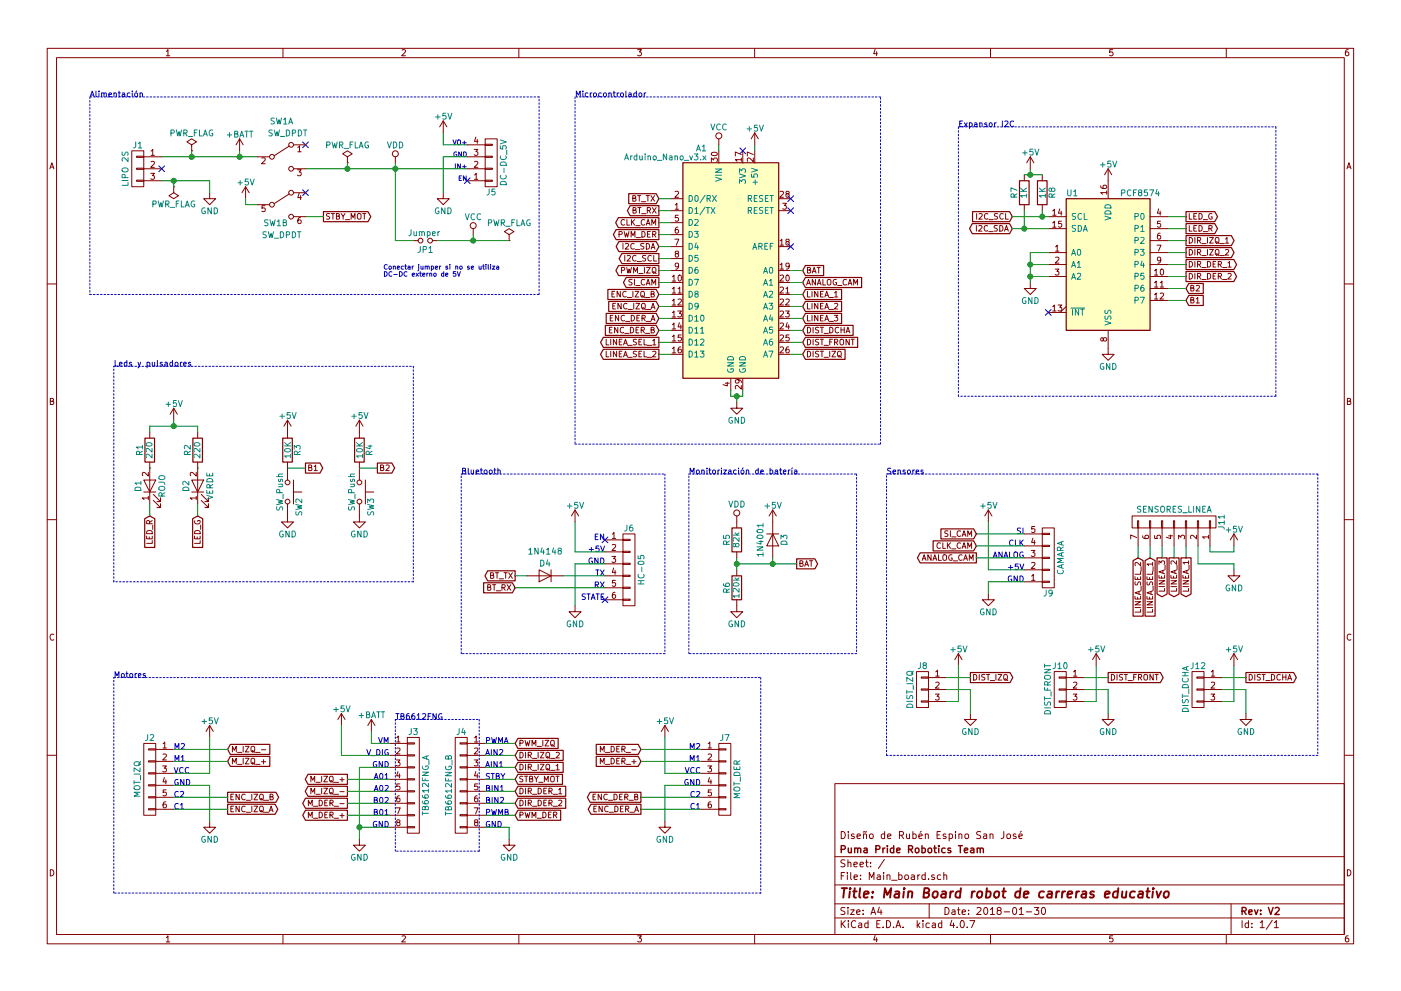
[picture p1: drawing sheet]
EESchema Schematic File Version 2
LIBS:power
LIBS:device
LIBS:transistors
LIBS:conn
LIBS:linear
LIBS:regul
LIBS:74xx
LIBS:cmos4000
LIBS:adc-dac
LIBS:memory
LIBS:xilinx
LIBS:microcontrollers
LIBS:dsp
LIBS:microchip
LIBS:analog_switches
LIBS:motorola
LIBS:texas
LIBS:intel
LIBS:audio
LIBS:interface
LIBS:digital-audio
LIBS:philips
LIBS:display
LIBS:cypress
LIBS:siliconi
LIBS:opto
LIBS:atmel
LIBS:contrib
LIBS:valves
LIBS:Switch
LIBS:Main_board-cache
EELAYER 25 0
EELAYER END
$Descr A4 11693 8268
encoding utf-8
Sheet 1 1
Title "Main Board robot de carreras educativo"
Date "2018-01-30"
Rev "V2"
Comp "Puma Pride Robotics Team"
Comment1 "Diseño de Rubén Espino San José"
Comment2 ""
Comment3 ""
Comment4 ""
$EndDescr
$Comp
L CONN_01X03 J1
U 1 1
P 1150 1400
F 0 "J1" H 1150 1600 50  0000 C CNN
F 1 "LIPO 2S" V 1250 1400 50  0000 C CNN
F 2 "Main_board:JST_XH_B03B-XH-A_1x03_P2.50mm_Vertical" H 1150 1400 50  0001 C CNN
F 3 "" H 1150 1400 50  0001 C CNN
	1    1150 1400
	-1   0    0    -1  
$EndComp
$Comp
L CONN_01X03 J8
U 1 1
P 7700 5750
F 0 "J8" H 7700 5950 50  0000 C CNN
F 1 "DIST_IZQ" V 7800 5750 50  0000 C CNN
F 2 "Main_board:PinHeader_1x03_P2.00mm_Vertical" H 7700 5750 50  0001 C CNN
F 3 "" H 7700 5750 50  0001 C CNN
	1    7700 5750
	-1   0    0    -1  
$EndComp
$Comp
L CONN_01X03 J10
U 1 1
P 8850 5750
F 0 "J10" H 8850 5950 50  0000 C CNN
F 1 "DIST_FRONT" V 8950 5750 50  0000 C CNN
F 2 "Main_board:PinHeader_1x03_P2.00mm_Vertical" H 8850 5750 50  0001 C CNN
F 3 "" H 8850 5750 50  0001 C CNN
	1    8850 5750
	-1   0    0    -1  
$EndComp
$Comp
L CONN_01X03 J12
U 1 1
P 10000 5750
F 0 "J12" H 10000 5950 50  0000 C CNN
F 1 "DIST_DCHA" V 10100 5750 50  0000 C CNN
F 2 "Main_board:PinHeader_1x03_P2.00mm_Vertical" H 10000 5750 50  0001 C CNN
F 3 "" H 10000 5750 50  0001 C CNN
	1    10000 5750
	-1   0    0    -1  
$EndComp
$Comp
L R R1
U 1 1
P 1250 3750
F 0 "R1" V 1330 3750 50  0000 C CNN
F 1 "220" V 1250 3750 50  0000 C CNN
F 2 "Main_board:R_Axial_DIN0207_L6.3mm_D2.5mm_P10.16mm_Horizontal" V 1180 3750 50  0001 C CNN
F 3 "" H 1250 3750 50  0001 C CNN
	1    1250 3750
	-1   0    0    1   
$EndComp
$Comp
L R R2
U 1 1
P 1650 3750
F 0 "R2" V 1730 3750 50  0000 C CNN
F 1 "220" V 1650 3750 50  0000 C CNN
F 2 "Main_board:R_Axial_DIN0207_L6.3mm_D2.5mm_P10.16mm_Horizontal" V 1580 3750 50  0001 C CNN
F 3 "" H 1650 3750 50  0001 C CNN
	1    1650 3750
	-1   0    0    1   
$EndComp
$Comp
L GND #PWR01
U 1 1
P 1750 1600
F 0 "#PWR01" H 1750 1350 50  0001 C CNN
F 1 "GND" H 1750 1450 50  0000 C CNN
F 2 "" H 1750 1600 50  0001 C CNN
F 3 "" H 1750 1600 50  0001 C CNN
	1    1750 1600
	1    0    0    -1  
$EndComp
$Comp
L VCC #PWR02
U 1 1
P 6000 1200
F 0 "#PWR02" H 6000 1050 50  0001 C CNN
F 1 "VCC" H 6000 1350 50  0000 C CNN
F 2 "" H 6000 1200 50  0001 C CNN
F 3 "" H 6000 1200 50  0001 C CNN
	1    6000 1200
	1    0    0    -1  
$EndComp
$Comp
L PWR_FLAG #FLG03
U 1 1
P 1600 1250
F 0 "#FLG03" H 1600 1325 50  0001 C CNN
F 1 "PWR_FLAG" H 1600 1400 50  0000 C CNN
F 2 "" H 1600 1250 50  0001 C CNN
F 3 "" H 1600 1250 50  0001 C CNN
	1    1600 1250
	1    0    0    -1  
$EndComp
$Comp
L CONN_01X06 J6
U 1 1
P 5250 4750
F 0 "J6" H 5250 5100 50  0000 C CNN
F 1 "HC-05" V 5350 4750 50  0000 C CNN
F 2 "Main_board:PinSocket_1x06_P2.54mm_Vertical" H 5250 4750 50  0001 C CNN
F 3 "" H 5250 4750 50  0001 C CNN
	1    5250 4750
	1    0    0    -1  
$EndComp
$Comp
L LED D1
U 1 1
P 1250 4050
F 0 "D1" H 1250 4150 50  0000 C CNN
F 1 "ROJO" H 1250 3950 50  0000 C CNN
F 2 "Main_board:LED_D3.0mm" H 1250 4050 50  0001 C CNN
F 3 "" H 1250 4050 50  0001 C CNN
	1    1250 4050
	0    -1   -1   0   
$EndComp
$Comp
L LED D2
U 1 1
P 1650 4050
F 0 "D2" H 1650 4150 50  0000 C CNN
F 1 "VERDE" H 1650 3950 50  0000 C CNN
F 2 "Main_board:LED_D3.0mm" H 1650 4050 50  0001 C CNN
F 3 "" H 1650 4050 50  0001 C CNN
	1    1650 4050
	0    -1   -1   0   
$EndComp
$Comp
L R R5
U 1 1
P 6150 4500
F 0 "R5" V 6230 4500 50  0000 C CNN
F 1 "82k" V 6150 4500 50  0000 C CNN
F 2 "Main_board:R_Axial_DIN0207_L6.3mm_D2.5mm_P10.16mm_Horizontal" V 6080 4500 50  0001 C CNN
F 3 "" H 6150 4500 50  0001 C CNN
	1    6150 4500
	-1   0    0    1   
$EndComp
$Comp
L R R6
U 1 1
P 6150 4900
F 0 "R6" V 6230 4900 50  0000 C CNN
F 1 "120k" V 6150 4900 50  0000 C CNN
F 2 "Main_board:R_Axial_DIN0207_L6.3mm_D2.5mm_P10.16mm_Horizontal" V 6080 4900 50  0001 C CNN
F 3 "" H 6150 4900 50  0001 C CNN
	1    6150 4900
	-1   0    0    1   
$EndComp
$Comp
L GND #PWR04
U 1 1
P 6150 5050
F 0 "#PWR04" H 6150 4800 50  0001 C CNN
F 1 "GND" H 6150 4900 50  0000 C CNN
F 2 "" H 6150 5050 50  0001 C CNN
F 3 "" H 6150 5050 50  0001 C CNN
	1    6150 5050
	1    0    0    -1  
$EndComp
$Comp
L D D3
U 1 1
P 6450 4500
F 0 "D3" H 6450 4600 50  0000 C CNN
F 1 "1N4001" H 6450 4400 50  0000 C CNN
F 2 "Main_board:D_A-405_P10.16mm_Horizontal" H 6450 4500 50  0001 C CNN
F 3 "" H 6450 4500 50  0001 C CNN
	1    6450 4500
	0    1    1    0   
$EndComp
$Comp
L SW_Push SW2
U 1 1
P 2400 4100
F 0 "SW2" H 2450 4200 50  0000 L CNN
F 1 "SW_Push" H 2400 4040 50  0000 C CNN
F 2 "Main_board:SW_PUSH_6mm" H 2400 4300 50  0001 C CNN
F 3 "" H 2400 4300 50  0001 C CNN
	1    2400 4100
	0    1    1    0   
$EndComp
$Comp
L SW_Push SW3
U 1 1
P 3000 4100
F 0 "SW3" H 3050 4200 50  0000 L CNN
F 1 "SW_Push" H 3000 4040 50  0000 C CNN
F 2 "Main_board:SW_PUSH_6mm" H 3000 4300 50  0001 C CNN
F 3 "" H 3000 4300 50  0001 C CNN
	1    3000 4100
	0    1    1    0   
$EndComp
$Comp
L R R3
U 1 1
P 2400 3750
F 0 "R3" V 2480 3750 50  0000 C CNN
F 1 "10K" V 2400 3750 50  0000 C CNN
F 2 "Main_board:R_Axial_DIN0207_L6.3mm_D2.5mm_P10.16mm_Horizontal" V 2330 3750 50  0001 C CNN
F 3 "" H 2400 3750 50  0001 C CNN
	1    2400 3750
	1    0    0    -1  
$EndComp
$Comp
L R R4
U 1 1
P 3000 3750
F 0 "R4" V 3080 3750 50  0000 C CNN
F 1 "10K" V 3000 3750 50  0000 C CNN
F 2 "Main_board:R_Axial_DIN0207_L6.3mm_D2.5mm_P10.16mm_Horizontal" V 2930 3750 50  0001 C CNN
F 3 "" H 3000 3750 50  0001 C CNN
	1    3000 3750
	1    0    0    -1  
$EndComp
$Comp
L GND #PWR05
U 1 1
P 2400 4300
F 0 "#PWR05" H 2400 4050 50  0001 C CNN
F 1 "GND" H 2400 4150 50  0000 C CNN
F 2 "" H 2400 4300 50  0001 C CNN
F 3 "" H 2400 4300 50  0001 C CNN
	1    2400 4300
	1    0    0    -1  
$EndComp
$Comp
L +5V #PWR06
U 1 1
P 2400 3600
F 0 "#PWR06" H 2400 3450 50  0001 C CNN
F 1 "+5V" H 2400 3740 50  0000 C CNN
F 2 "" H 2400 3600 50  0001 C CNN
F 3 "" H 2400 3600 50  0001 C CNN
	1    2400 3600
	1    0    0    -1  
$EndComp
$Comp
L +5V #PWR07
U 1 1
P 6450 4350
F 0 "#PWR07" H 6450 4200 50  0001 C CNN
F 1 "+5V" H 6450 4490 50  0000 C CNN
F 2 "" H 6450 4350 50  0001 C CNN
F 3 "" H 6450 4350 50  0001 C CNN
	1    6450 4350
	1    0    0    -1  
$EndComp
$Comp
L CONN_01X06 J2
U 1 1
P 1250 6500
F 0 "J2" H 1250 6850 50  0000 C CNN
F 1 "MOT_IZQ" V 1350 6500 50  0000 C CNN
F 2 "Main_board:PinHeader_1x06_P2.00mm_Vertical" H 1250 6500 50  0001 C CNN
F 3 "" H 1250 6500 50  0001 C CNN
	1    1250 6500
	-1   0    0    -1  
$EndComp
$Comp
L CONN_01X06 J7
U 1 1
P 6050 6500
F 0 "J7" H 6050 6850 50  0000 C CNN
F 1 "MOT_DER" V 6150 6500 50  0000 C CNN
F 2 "Main_board:PinHeader_1x06_P2.00mm_Vertical" H 6050 6500 50  0001 C CNN
F 3 "" H 6050 6500 50  0001 C CNN
	1    6050 6500
	1    0    0    -1  
$EndComp
$Comp
L CONN_01X05 J9
U 1 1
P 8750 4650
F 0 "J9" H 8750 4950 50  0000 C CNN
F 1 "CAMARA" V 8850 4650 50  0000 C CNN
F 2 "Main_board:PinHeader_1x05_P2.54mm_Vertical" H 8750 4650 50  0001 C CNN
F 3 "" H 8750 4650 50  0001 C CNN
	1    8750 4650
	1    0    0    1   
$EndComp
$Comp
L +5V #PWR08
U 1 1
P 4800 4350
F 0 "#PWR08" H 4800 4200 50  0001 C CNN
F 1 "+5V" H 4800 4490 50  0000 C CNN
F 2 "" H 4800 4350 50  0001 C CNN
F 3 "" H 4800 4350 50  0001 C CNN
	1    4800 4350
	1    0    0    -1  
$EndComp
$Comp
L GND #PWR09
U 1 1
P 4800 5050
F 0 "#PWR09" H 4800 4800 50  0001 C CNN
F 1 "GND" H 4800 4900 50  0000 C CNN
F 2 "" H 4800 5050 50  0001 C CNN
F 3 "" H 4800 5050 50  0001 C CNN
	1    4800 5050
	1    0    0    -1  
$EndComp
$Comp
L GND #PWR010
U 1 1
P 10300 4750
F 0 "#PWR010" H 10300 4500 50  0001 C CNN
F 1 "GND" H 10300 4600 50  0000 C CNN
F 2 "" H 10300 4750 50  0001 C CNN
F 3 "" H 10300 4750 50  0001 C CNN
	1    10300 4750
	-1   0    0    -1  
$EndComp
$Comp
L +5V #PWR011
U 1 1
P 10300 4550
F 0 "#PWR011" H 10300 4400 50  0001 C CNN
F 1 "+5V" H 10300 4690 50  0000 C CNN
F 2 "" H 10300 4550 50  0001 C CNN
F 3 "" H 10300 4550 50  0001 C CNN
	1    10300 4550
	-1   0    0    -1  
$EndComp
$Comp
L +5V #PWR012
U 1 1
P 10300 5550
F 0 "#PWR012" H 10300 5400 50  0001 C CNN
F 1 "+5V" H 10300 5690 50  0000 C CNN
F 2 "" H 10300 5550 50  0001 C CNN
F 3 "" H 10300 5550 50  0001 C CNN
	1    10300 5550
	1    0    0    -1  
$EndComp
$Comp
L GND #PWR013
U 1 1
P 8100 5950
F 0 "#PWR013" H 8100 5700 50  0001 C CNN
F 1 "GND" H 8100 5800 50  0000 C CNN
F 2 "" H 8100 5950 50  0001 C CNN
F 3 "" H 8100 5950 50  0001 C CNN
	1    8100 5950
	1    0    0    -1  
$EndComp
$Comp
L +5V #PWR014
U 1 1
P 8250 4350
F 0 "#PWR014" H 8250 4200 50  0001 C CNN
F 1 "+5V" H 8250 4490 50  0000 C CNN
F 2 "" H 8250 4350 50  0001 C CNN
F 3 "" H 8250 4350 50  0001 C CNN
	1    8250 4350
	1    0    0    -1  
$EndComp
$Comp
L GND #PWR015
U 1 1
P 8250 4950
F 0 "#PWR015" H 8250 4700 50  0001 C CNN
F 1 "GND" H 8250 4800 50  0000 C CNN
F 2 "" H 8250 4950 50  0001 C CNN
F 3 "" H 8250 4950 50  0001 C CNN
	1    8250 4950
	1    0    0    -1  
$EndComp
$Comp
L GND #PWR016
U 1 1
P 1750 6850
F 0 "#PWR016" H 1750 6600 50  0001 C CNN
F 1 "GND" H 1750 6700 50  0000 C CNN
F 2 "" H 1750 6850 50  0001 C CNN
F 3 "" H 1750 6850 50  0001 C CNN
	1    1750 6850
	1    0    0    -1  
$EndComp
$Comp
L +5V #PWR017
U 1 1
P 1750 6150
F 0 "#PWR017" H 1750 6000 50  0001 C CNN
F 1 "+5V" H 1750 6290 50  0000 C CNN
F 2 "" H 1750 6150 50  0001 C CNN
F 3 "" H 1750 6150 50  0001 C CNN
	1    1750 6150
	1    0    0    -1  
$EndComp
$Comp
L GND #PWR018
U 1 1
P 5550 6850
F 0 "#PWR018" H 5550 6600 50  0001 C CNN
F 1 "GND" H 5550 6700 50  0000 C CNN
F 2 "" H 5550 6850 50  0001 C CNN
F 3 "" H 5550 6850 50  0001 C CNN
	1    5550 6850
	1    0    0    -1  
$EndComp
$Comp
L +5V #PWR019
U 1 1
P 5550 6150
F 0 "#PWR019" H 5550 6000 50  0001 C CNN
F 1 "+5V" H 5550 6290 50  0000 C CNN
F 2 "" H 5550 6150 50  0001 C CNN
F 3 "" H 5550 6150 50  0001 C CNN
	1    5550 6150
	1    0    0    -1  
$EndComp
$Comp
L CONN_01X04 J5
U 1 1
P 4100 1350
F 0 "J5" H 4100 1600 50  0000 C CNN
F 1 "DC-DC_5V" V 4200 1350 50  0000 C CNN
F 2 "Main_board:PinSocket_1x04_P2.54mm_Horizontal" H 4100 1350 50  0001 C CNN
F 3 "" H 4100 1350 50  0001 C CNN
	1    4100 1350
	1    0    0    1   
$EndComp
$Comp
L +5V #PWR020
U 1 1
P 3700 1100
F 0 "#PWR020" H 3700 950 50  0001 C CNN
F 1 "+5V" H 3700 1240 50  0000 C CNN
F 2 "" H 3700 1100 50  0001 C CNN
F 3 "" H 3700 1100 50  0001 C CNN
	1    3700 1100
	1    0    0    -1  
$EndComp
$Comp
L GND #PWR021
U 1 1
P 3700 1600
F 0 "#PWR021" H 3700 1350 50  0001 C CNN
F 1 "GND" H 3700 1450 50  0000 C CNN
F 2 "" H 3700 1600 50  0001 C CNN
F 3 "" H 3700 1600 50  0001 C CNN
	1    3700 1600
	1    0    0    -1  
$EndComp
$Comp
L Arduino_Nano_v3.x A1
U 1 1
P 6100 2250
F 0 "A1" H 5900 3275 50  0000 R CNN
F 1 "Arduino_Nano_v3.x" H 5900 3200 50  0000 R CNN
F 2 "Main_board:Arduino_Nano" H 6250 1300 50  0001 L CNN
F 3 "" H 6100 1250 50  0001 C CNN
	1    6100 2250
	1    0    0    -1  
$EndComp
$Comp
L +5V #PWR022
U 1 1
P 6300 1200
F 0 "#PWR022" H 6300 1050 50  0001 C CNN
F 1 "+5V" H 6300 1340 50  0000 C CNN
F 2 "" H 6300 1200 50  0001 C CNN
F 3 "" H 6300 1200 50  0001 C CNN
	1    6300 1200
	1    0    0    -1  
$EndComp
$Comp
L GND #PWR023
U 1 1
P 6150 3350
F 0 "#PWR023" H 6150 3100 50  0001 C CNN
F 1 "GND" H 6150 3200 50  0000 C CNN
F 2 "" H 6150 3350 50  0001 C CNN
F 3 "" H 6150 3350 50  0001 C CNN
	1    6150 3350
	1    0    0    -1  
$EndComp
$Comp
L PWR_FLAG #FLG024
U 1 1
P 1450 1550
F 0 "#FLG024" H 1450 1625 50  0001 C CNN
F 1 "PWR_FLAG" H 1450 1700 50  0000 C CNN
F 2 "" H 1450 1550 50  0001 C CNN
F 3 "" H 1450 1550 50  0001 C CNN
	1    1450 1550
	-1   0    0    1   
$EndComp
$Comp
L Jumper_NO_Small JP1
U 1 1
P 3550 2000
F 0 "JP1" H 3550 2080 50  0000 C CNN
F 1 "Jumper" H 3560 1940 50  0000 C CNN
F 2 "Main_board:SolderJumper-2_P1.3mm_Open_Pad1.0x1.5mm" H 3550 2000 50  0001 C CNN
F 3 "" H 3550 2000 50  0001 C CNN
	1    3550 2000
	-1   0    0    1   
$EndComp
Text GLabel 1250 4300 3    47   Input ~ 0
LED_R
Text GLabel 1650 4300 3    47   Input ~ 0
LED_G
Text GLabel 2550 3900 2    47   Output ~ 0
B1
Text GLabel 3150 3900 2    47   Output ~ 0
B2
$Comp
L GND #PWR025
U 1 1
P 3000 4300
F 0 "#PWR025" H 3000 4050 50  0001 C CNN
F 1 "GND" H 3000 4150 50  0000 C CNN
F 2 "" H 3000 4300 50  0001 C CNN
F 3 "" H 3000 4300 50  0001 C CNN
	1    3000 4300
	1    0    0    -1  
$EndComp
$Comp
L +5V #PWR026
U 1 1
P 3000 3600
F 0 "#PWR026" H 3000 3450 50  0001 C CNN
F 1 "+5V" H 3000 3740 50  0000 C CNN
F 2 "" H 3000 3600 50  0001 C CNN
F 3 "" H 3000 3600 50  0001 C CNN
	1    3000 3600
	1    0    0    -1  
$EndComp
Text GLabel 6650 4700 2    47   Output ~ 0
BAT
Text Notes 3900 1200 2    39   ~ 0
VO+
Text Notes 3900 1400 2    39   ~ 0
IN+
Text Notes 3900 1500 2    39   ~ 0
EN
Text Notes 3900 1300 2    39   ~ 0
GND
$Comp
L VCC #PWR027
U 1 1
P 3950 1950
F 0 "#PWR027" H 3950 1800 50  0001 C CNN
F 1 "VCC" H 3950 2100 50  0000 C CNN
F 2 "" H 3950 1950 50  0001 C CNN
F 3 "" H 3950 1950 50  0001 C CNN
	1    3950 1950
	1    0    0    -1  
$EndComp
Text Notes 3200 2300 0    39   ~ 0
Conectar jumper si no se utiliza\nDC-DC externo de 5V
Text GLabel 6700 2250 2    47   Input ~ 0
BAT
Text GLabel 6700 2350 2    47   Input ~ 0
ANALOG_CAM
Text GLabel 6700 2450 2    47   Input ~ 0
LINEA_1
Text GLabel 6700 2550 2    47   Input ~ 0
LINEA_2
Text GLabel 6700 2650 2    47   Input ~ 0
LINEA_3
Text GLabel 6700 2950 2    47   Input ~ 0
DIST_IZQ
Text GLabel 6700 2850 2    47   Input ~ 0
DIST_FRONT
Text GLabel 6700 2750 2    47   Input ~ 0
DIST_DCHA
Text GLabel 5500 1650 0    47   Input ~ 0
BT_TX
Text GLabel 5500 1750 0    47   Output ~ 0
BT_RX
Text GLabel 5500 2850 0    47   Output ~ 0
LINEA_SEL_1
Text GLabel 5500 2950 0    47   Output ~ 0
LINEA_SEL_2
Text GLabel 5500 2050 0    47   BiDi ~ 0
I2C_SDA
Text GLabel 5500 2150 0    47   Output ~ 0
I2C_SCL
Text GLabel 5500 2550 0    47   Input ~ 0
ENC_IZQ_A
Text GLabel 5500 2450 0    47   Input ~ 0
ENC_IZQ_B
Text GLabel 5500 2650 0    47   Input ~ 0
ENC_DER_A
Text GLabel 5500 2750 0    47   Input ~ 0
ENC_DER_B
Text GLabel 5500 2250 0    47   Output ~ 0
PWM_IZQ
Text GLabel 5500 1950 0    47   Output ~ 0
PWM_DER
Text GLabel 5500 1850 0    47   Output ~ 0
CLK_CAM
Text GLabel 5500 2350 0    47   Output ~ 0
SI_CAM
$Comp
L +BATT #PWR028
U 1 1
P 2000 1250
F 0 "#PWR028" H 2000 1100 50  0001 C CNN
F 1 "+BATT" H 2000 1390 50  0000 C CNN
F 2 "" H 2000 1250 50  0001 C CNN
F 3 "" H 2000 1250 50  0001 C CNN
	1    2000 1250
	1    0    0    -1  
$EndComp
Text Notes 750  800  0    47   ~ 0
Alimentación
Text Notes 4800 800  0    47   ~ 0
Microcontrolador
Text Notes 950  3050 0    47   ~ 0
Leds y pulsadores
Text Notes 5750 3950 0    47   ~ 0
Monitorización de batería
$Comp
L CONN_01X08 J3
U 1 1
P 3450 6550
F 0 "J3" H 3450 7000 50  0000 C CNN
F 1 "TB6612FNG_A" V 3550 6550 50  0000 C CNN
F 2 "Main_board:PinSocket_1x08_P2.54mm_Vertical" H 3450 6550 50  0001 C CNN
F 3 "" H 3450 6550 50  0001 C CNN
	1    3450 6550
	1    0    0    -1  
$EndComp
$Comp
L CONN_01X08 J4
U 1 1
P 3850 6550
F 0 "J4" H 3850 7000 50  0000 C CNN
F 1 "TB6612FNG_B" V 3950 6550 50  0000 C CNN
F 2 "Main_board:PinSocket_1x08_P2.54mm_Vertical" H 3850 6550 50  0001 C CNN
F 3 "" H 3850 6550 50  0001 C CNN
	1    3850 6550
	-1   0    0    -1  
$EndComp
Text Notes 3250 6200 2    47   ~ 0
VM
Text Notes 3250 6300 2    47   ~ 0
V_DIG
Text Notes 3250 6400 2    47   ~ 0
GND
Text Notes 3250 6500 2    47   ~ 0
A01
Text Notes 3250 6600 2    47   ~ 0
A02
Text Notes 3250 6700 2    47   ~ 0
B02
Text Notes 3250 6800 2    47   ~ 0
B01
Text Notes 3250 6900 2    47   ~ 0
GND
Text Notes 4050 6900 0    47   ~ 0
GND
Text Notes 4050 6800 0    47   ~ 0
PWMB
Text Notes 4050 6200 0    47   ~ 0
PWMA
Text Notes 4050 6300 0    47   ~ 0
AIN2
Text Notes 4050 6400 0    47   ~ 0
AIN1
Text Notes 4050 6500 0    47   ~ 0
STBY
Text Notes 4050 6600 0    47   ~ 0
BIN1
Text Notes 4050 6700 0    47   ~ 0
BIN2
$Comp
L +BATT #PWR029
U 1 1
P 3100 6100
F 0 "#PWR029" H 3100 5950 50  0001 C CNN
F 1 "+BATT" H 3100 6240 50  0000 C CNN
F 2 "" H 3100 6100 50  0001 C CNN
F 3 "" H 3100 6100 50  0001 C CNN
	1    3100 6100
	1    0    0    -1  
$EndComp
$Comp
L +5V #PWR030
U 1 1
P 2850 6050
F 0 "#PWR030" H 2850 5900 50  0001 C CNN
F 1 "+5V" H 2850 6190 50  0000 C CNN
F 2 "" H 2850 6050 50  0001 C CNN
F 3 "" H 2850 6050 50  0001 C CNN
	1    2850 6050
	1    0    0    -1  
$EndComp
$Comp
L GND #PWR031
U 1 1
P 3000 7000
F 0 "#PWR031" H 3000 6750 50  0001 C CNN
F 1 "GND" H 3000 6850 50  0000 C CNN
F 2 "" H 3000 7000 50  0001 C CNN
F 3 "" H 3000 7000 50  0001 C CNN
	1    3000 7000
	1    0    0    -1  
$EndComp
$Comp
L GND #PWR032
U 1 1
P 4250 7000
F 0 "#PWR032" H 4250 6750 50  0001 C CNN
F 1 "GND" H 4250 6850 50  0000 C CNN
F 2 "" H 4250 7000 50  0001 C CNN
F 3 "" H 4250 7000 50  0001 C CNN
	1    4250 7000
	1    0    0    -1  
$EndComp
Text GLabel 2900 6500 0    47   Output ~ 0
M_IZQ_+
Text GLabel 2900 6600 0    47   Output ~ 0
M_IZQ_-
Text GLabel 2900 6700 0    47   Output ~ 0
M_DER_-
Text GLabel 2900 6800 0    47   Output ~ 0
M_DER_+
Text GLabel 4300 6200 2    47   Input ~ 0
PWM_IZQ
Text GLabel 4300 6800 2    47   Input ~ 0
PWM_DER
Text GLabel 4300 6400 2    47   Input ~ 0
DIR_IZQ_1
Text GLabel 4300 6300 2    47   Input ~ 0
DIR_IZQ_2
Text GLabel 4300 6600 2    47   Input ~ 0
DIR_DER_1
Text GLabel 4300 6700 2    47   Input ~ 0
DIR_DER_2
Text Notes 1450 6250 0    47   ~ 0
M2
Text Notes 1450 6350 0    47   ~ 0
M1
Text Notes 1450 6450 0    47   ~ 0
VCC
Text Notes 1450 6550 0    47   ~ 0
GND
Text Notes 1450 6650 0    47   ~ 0
C2
Text Notes 1450 6750 0    47   ~ 0
C1
Text Notes 5850 6250 2    47   ~ 0
M2
Text Notes 5850 6350 2    47   ~ 0
M1
Text Notes 5850 6550 2    47   ~ 0
GND
Text Notes 5850 6450 2    47   ~ 0
VCC
Text Notes 5850 6650 2    47   ~ 0
C2
Text Notes 5850 6750 2    47   ~ 0
C1
Text GLabel 1900 6350 2    47   Input ~ 0
M_IZQ_+
Text GLabel 1900 6250 2    47   Input ~ 0
M_IZQ_-
Text GLabel 1900 6750 2    47   Output ~ 0
ENC_IZQ_A
Text GLabel 1900 6650 2    47   Output ~ 0
ENC_IZQ_B
Text Notes 3300 6000 0    47   ~ 0
TB6612FNG
Text GLabel 4300 6500 2    47   Input ~ 0
STBY_MOT
Text GLabel 5350 6250 0    47   Input ~ 0
M_DER_-
Text GLabel 5350 6350 0    47   Input ~ 0
M_DER_+
Text GLabel 5350 6750 0    47   Output ~ 0
ENC_DER_A
Text GLabel 5350 6650 0    47   Output ~ 0
ENC_DER_B
Text Notes 950  5650 0    47   ~ 0
Motores
Text GLabel 2700 1800 2    47   Output ~ 0
STBY_MOT
$Comp
L +5V #PWR033
U 1 1
P 2050 1650
F 0 "#PWR033" H 2050 1500 50  0001 C CNN
F 1 "+5V" H 2050 1790 50  0000 C CNN
F 2 "" H 2050 1650 50  0001 C CNN
F 3 "" H 2050 1650 50  0001 C CNN
	1    2050 1650
	1    0    0    -1  
$EndComp
Text Notes 5050 4500 2    47   ~ 0
EN
Text Notes 5050 4600 2    47   ~ 0
+5V
Text Notes 5050 4700 2    47   ~ 0
GND
Text Notes 5050 4800 2    47   ~ 0
TX
Text Notes 5050 4900 2    47   ~ 0
RX
Text Notes 5050 5000 2    47   ~ 0
STATE
Text GLabel 4300 4800 0    47   Output ~ 0
BT_TX
Text GLabel 4300 4900 0    47   Input ~ 0
BT_RX
Text Notes 3850 3950 0    47   ~ 0
Bluetooth
Text Notes 8550 4850 2    47   ~ 0
GND
Text Notes 8550 4750 2    47   ~ 0
+5V
Text Notes 8550 4650 2    47   ~ 0
ANALOG
Text Notes 8550 4550 2    47   ~ 0
CLK
Text Notes 8550 4450 2    47   ~ 0
SI
Text GLabel 8150 4450 0    47   Input ~ 0
SI_CAM
Text GLabel 8150 4550 0    47   Input ~ 0
CLK_CAM
Text GLabel 8150 4650 0    47   Output ~ 0
ANALOG_CAM
Text GLabel 9900 4650 3    47   Output ~ 0
LINEA_1
Text GLabel 9800 4650 3    47   Output ~ 0
LINEA_2
Text GLabel 9700 4650 3    47   Output ~ 0
LINEA_3
Text GLabel 9600 4650 3    47   Input ~ 0
LINEA_SEL_1
Text GLabel 9500 4650 3    47   Input ~ 0
LINEA_SEL_2
$Comp
L CONN_01X07 J11
U 1 1
P 9800 4350
F 0 "J11" H 9800 4750 50  0000 C CNN
F 1 "SENSORES_LINEA" V 9900 4350 50  0000 C CNN
F 2 "Main_board:PinSocket_1x07_P2.54mm_Horizontal" H 9800 4350 50  0001 C CNN
F 3 "" H 9800 4350 50  0001 C CNN
	1    9800 4350
	0    1    -1   0   
$EndComp
$Comp
L +5V #PWR034
U 1 1
P 8000 5550
F 0 "#PWR034" H 8000 5400 50  0001 C CNN
F 1 "+5V" H 8000 5690 50  0000 C CNN
F 2 "" H 8000 5550 50  0001 C CNN
F 3 "" H 8000 5550 50  0001 C CNN
	1    8000 5550
	1    0    0    -1  
$EndComp
$Comp
L +5V #PWR035
U 1 1
P 9150 5550
F 0 "#PWR035" H 9150 5400 50  0001 C CNN
F 1 "+5V" H 9150 5690 50  0000 C CNN
F 2 "" H 9150 5550 50  0001 C CNN
F 3 "" H 9150 5550 50  0001 C CNN
	1    9150 5550
	1    0    0    -1  
$EndComp
$Comp
L GND #PWR036
U 1 1
P 9250 5950
F 0 "#PWR036" H 9250 5700 50  0001 C CNN
F 1 "GND" H 9250 5800 50  0000 C CNN
F 2 "" H 9250 5950 50  0001 C CNN
F 3 "" H 9250 5950 50  0001 C CNN
	1    9250 5950
	1    0    0    -1  
$EndComp
$Comp
L GND #PWR037
U 1 1
P 10400 5950
F 0 "#PWR037" H 10400 5700 50  0001 C CNN
F 1 "GND" H 10400 5800 50  0000 C CNN
F 2 "" H 10400 5950 50  0001 C CNN
F 3 "" H 10400 5950 50  0001 C CNN
	1    10400 5950
	1    0    0    -1  
$EndComp
Text GLabel 8100 5650 2    47   Output ~ 0
DIST_IZQ
Text GLabel 9250 5650 2    47   Output ~ 0
DIST_FRONT
Text GLabel 10400 5650 2    47   Output ~ 0
DIST_DCHA
Text Notes 7400 3950 0    47   ~ 0
Sensores
Text Notes 8000 1050 0    47   ~ 0
Expansor I2C
$Comp
L +5V #PWR038
U 1 1
P 9250 1500
F 0 "#PWR038" H 9250 1350 50  0001 C CNN
F 1 "+5V" H 9250 1640 50  0000 C CNN
F 2 "" H 9250 1500 50  0001 C CNN
F 3 "" H 9250 1500 50  0001 C CNN
	1    9250 1500
	1    0    0    -1  
$EndComp
$Comp
L GND #PWR039
U 1 1
P 9250 2900
F 0 "#PWR039" H 9250 2650 50  0001 C CNN
F 1 "GND" H 9250 2750 50  0000 C CNN
F 2 "" H 9250 2900 50  0001 C CNN
F 3 "" H 9250 2900 50  0001 C CNN
	1    9250 2900
	1    0    0    -1  
$EndComp
Text GLabel 9900 2400 2    47   Input ~ 0
B2
Text GLabel 9900 2500 2    47   Input ~ 0
B1
Text GLabel 9900 1900 2    47   Output ~ 0
LED_R
Text GLabel 9900 1800 2    47   Output ~ 0
LED_G
Text GLabel 9900 2000 2    47   Output ~ 0
DIR_IZQ_1
Text GLabel 9900 2100 2    47   Output ~ 0
DIR_IZQ_2
Text GLabel 9900 2200 2    47   Output ~ 0
DIR_DER_1
Text GLabel 9900 2300 2    47   Output ~ 0
DIR_DER_2
Text GLabel 8450 1800 0    47   Input ~ 0
I2C_SCL
Text GLabel 8450 1900 0    47   BiDi ~ 0
I2C_SDA
$Comp
L PCF8574 U1
U 1 1
P 9250 2200
F 0 "U1" H 8900 2800 50  0000 L CNN
F 1 "PCF8574" H 9350 2800 50  0000 L CNN
F 2 "Main_board:DIP-16_W7.62mm_Socket_LongPads" H 9250 2200 50  0001 C CNN
F 3 "" H 9250 2200 50  0001 C CNN
	1    9250 2200
	1    0    0    -1  
$EndComp
$Comp
L GND #PWR040
U 1 1
P 8600 2350
F 0 "#PWR040" H 8600 2100 50  0001 C CNN
F 1 "GND" H 8600 2200 50  0000 C CNN
F 2 "" H 8600 2350 50  0001 C CNN
F 3 "" H 8600 2350 50  0001 C CNN
	1    8600 2350
	1    0    0    -1  
$EndComp
NoConn ~ 1350 1400
NoConn ~ 2550 1200
NoConn ~ 2550 1600
NoConn ~ 5050 4500
NoConn ~ 5050 5000
$Comp
L PWR_FLAG #FLG041
U 1 1
P 4250 2000
F 0 "#FLG041" H 4250 2075 50  0001 C CNN
F 1 "PWR_FLAG" H 4250 2150 50  0000 C CNN
F 2 "" H 4250 2000 50  0001 C CNN
F 3 "" H 4250 2000 50  0001 C CNN
	1    4250 2000
	1    0    0    -1  
$EndComp
NoConn ~ 8750 2600
NoConn ~ 6600 1750
NoConn ~ 6600 1650
NoConn ~ 6600 2050
NoConn ~ 6200 1250
$Comp
L VDD #PWR042
U 1 1
P 3300 1350
F 0 "#PWR042" H 3300 1200 50  0001 C CNN
F 1 "VDD" H 3300 1500 50  0000 C CNN
F 2 "" H 3300 1350 50  0001 C CNN
F 3 "" H 3300 1350 50  0001 C CNN
	1    3300 1350
	1    0    0    -1  
$EndComp
$Comp
L VDD #PWR043
U 1 1
P 6150 4350
F 0 "#PWR043" H 6150 4200 50  0001 C CNN
F 1 "VDD" H 6150 4500 50  0000 C CNN
F 2 "" H 6150 4350 50  0001 C CNN
F 3 "" H 6150 4350 50  0001 C CNN
	1    6150 4350
	1    0    0    -1  
$EndComp
$Comp
L PWR_FLAG #FLG044
U 1 1
P 2900 1350
F 0 "#FLG044" H 2900 1425 50  0001 C CNN
F 1 "PWR_FLAG" H 2900 1500 50  0000 C CNN
F 2 "" H 2900 1350 50  0001 C CNN
F 3 "" H 2900 1350 50  0001 C CNN
	1    2900 1350
	1    0    0    -1  
$EndComp
$Comp
L +5V #PWR045
U 1 1
P 1450 3500
F 0 "#PWR045" H 1450 3350 50  0001 C CNN
F 1 "+5V" H 1450 3640 50  0000 C CNN
F 2 "" H 1450 3500 50  0001 C CNN
F 3 "" H 1450 3500 50  0001 C CNN
	1    1450 3500
	1    0    0    -1  
$EndComp
$Comp
L R R7
U 1 1
P 8550 1600
F 0 "R7" V 8630 1600 50  0000 C CNN
F 1 "1K" V 8550 1600 50  0000 C CNN
F 2 "Main_board:R_Axial_DIN0207_L6.3mm_D2.5mm_P10.16mm_Horizontal" V 8480 1600 50  0001 C CNN
F 3 "" H 8550 1600 50  0001 C CNN
	1    8550 1600
	-1   0    0    1   
$EndComp
$Comp
L R R8
U 1 1
P 8700 1600
F 0 "R8" V 8780 1600 50  0000 C CNN
F 1 "1K" V 8700 1600 50  0000 C CNN
F 2 "Main_board:R_Axial_DIN0207_L6.3mm_D2.5mm_P10.16mm_Horizontal" V 8630 1600 50  0001 C CNN
F 3 "" H 8700 1600 50  0001 C CNN
	1    8700 1600
	1    0    0    -1  
$EndComp
$Comp
L +5V #PWR046
U 1 1
P 8600 1400
F 0 "#PWR046" H 8600 1250 50  0001 C CNN
F 1 "+5V" H 8600 1540 50  0000 C CNN
F 2 "" H 8600 1400 50  0001 C CNN
F 3 "" H 8600 1400 50  0001 C CNN
	1    8600 1400
	1    0    0    -1  
$EndComp
Wire Wire Line
	1750 1500 1750 1600
Wire Wire Line
	1350 1500 1750 1500
Wire Wire Line
	1450 1550 1450 1500
Connection ~ 1450 1500
Wire Wire Line
	6150 4650 6150 4750
Wire Wire Line
	6150 4700 6650 4700
Connection ~ 6150 4700
Wire Wire Line
	6450 4650 6450 4700
Connection ~ 6450 4700
Wire Wire Line
	1250 3550 1250 3600
Wire Wire Line
	1250 3550 1650 3550
Wire Wire Line
	1650 3550 1650 3600
Wire Wire Line
	1250 3900 1250 3900
Wire Wire Line
	1650 3900 1650 3900
Wire Wire Line
	1650 4300 1650 4200
Wire Wire Line
	1250 4300 1250 4200
Wire Wire Line
	2400 3900 2550 3900
Wire Wire Line
	3000 3900 3150 3900
Wire Wire Line
	6300 1250 6300 1200
Wire Wire Line
	6150 3350 6150 3300
Wire Wire Line
	6100 3300 6200 3300
Wire Wire Line
	6100 3300 6100 3250
Wire Wire Line
	6200 3300 6200 3250
Connection ~ 6150 3300
Wire Wire Line
	2550 1400 3900 1400
Wire Wire Line
	3300 1350 3300 2000
Wire Wire Line
	3700 1600 3700 1300
Wire Wire Line
	3700 1300 3900 1300
Wire Wire Line
	3900 1200 3700 1200
Connection ~ 3300 1400
Wire Wire Line
	5500 1650 5600 1650
Wire Wire Line
	5500 1750 5600 1750
Wire Wire Line
	5500 1850 5600 1850
Wire Wire Line
	5500 1950 5600 1950
Wire Wire Line
	5500 2050 5600 2050
Wire Wire Line
	5500 2150 5600 2150
Wire Wire Line
	5500 2250 5600 2250
Wire Wire Line
	5500 2350 5600 2350
Wire Wire Line
	5500 2450 5600 2450
Wire Wire Line
	5500 2550 5600 2550
Wire Wire Line
	5500 2650 5600 2650
Wire Wire Line
	5500 2750 5600 2750
Wire Wire Line
	5500 2850 5600 2850
Wire Wire Line
	5500 2950 5600 2950
Wire Wire Line
	6700 2250 6600 2250
Wire Wire Line
	6700 2350 6600 2350
Wire Wire Line
	6700 2450 6600 2450
Wire Wire Line
	6700 2550 6600 2550
Wire Wire Line
	6700 2650 6600 2650
Wire Wire Line
	6700 2750 6600 2750
Wire Wire Line
	6700 2850 6600 2850
Wire Wire Line
	6700 2950 6600 2950
Wire Wire Line
	6000 1250 6000 1200
Wire Wire Line
	3300 2000 3450 2000
Wire Wire Line
	3650 2000 4250 2000
Wire Wire Line
	3950 2000 3950 1950
Wire Notes Line
	750  800  750  2450
Wire Notes Line
	750  2450 4500 2450
Wire Notes Line
	4500 2450 4500 800 
Wire Notes Line
	4500 800  750  800 
Wire Notes Line
	4800 800  4800 3700
Wire Notes Line
	4800 3700 7350 3700
Wire Notes Line
	7350 3700 7350 800 
Wire Notes Line
	7350 800  4800 800 
Wire Notes Line
	950  3050 3450 3050
Wire Notes Line
	3450 3050 3450 4850
Wire Notes Line
	3450 4850 950  4850
Wire Notes Line
	950  4850 950  3050
Wire Notes Line
	5750 3950 7150 3950
Wire Notes Line
	7150 3950 7150 5450
Wire Notes Line
	7150 5450 5750 5450
Wire Notes Line
	5750 5450 5750 3950
Wire Wire Line
	3100 6200 3250 6200
Wire Wire Line
	2850 6300 3250 6300
Wire Wire Line
	3000 6400 3250 6400
Wire Wire Line
	2900 6500 3250 6500
Wire Wire Line
	2900 6600 3250 6600
Wire Wire Line
	2900 6700 3250 6700
Wire Wire Line
	3250 6800 2900 6800
Wire Wire Line
	3000 6900 3250 6900
Wire Wire Line
	4300 6200 4050 6200
Wire Wire Line
	4300 6300 4050 6300
Wire Wire Line
	4300 6400 4050 6400
Wire Wire Line
	4300 6500 4050 6500
Wire Wire Line
	4300 6600 4050 6600
Wire Wire Line
	4300 6700 4050 6700
Wire Wire Line
	4300 6800 4050 6800
Wire Wire Line
	4050 6900 4250 6900
Wire Wire Line
	1450 6250 1900 6250
Wire Wire Line
	3100 6200 3100 6100
Wire Wire Line
	2850 6300 2850 6050
Wire Wire Line
	3000 6400 3000 7000
Connection ~ 3000 6900
Wire Wire Line
	4250 6900 4250 7000
Wire Wire Line
	5350 6250 5850 6250
Wire Wire Line
	5350 6750 5850 6750
Wire Wire Line
	1750 6550 1750 6850
Wire Notes Line
	3300 6000 4000 6000
Wire Notes Line
	4000 6000 4000 7100
Wire Notes Line
	4000 7100 3300 7100
Wire Notes Line
	3300 7100 3300 6000
Wire Notes Line
	950  5650 6350 5650
Wire Notes Line
	6350 5650 6350 7450
Wire Notes Line
	6350 7450 950  7450
Wire Notes Line
	950  7450 950  5650
Wire Wire Line
	2550 1800 2700 1800
Wire Wire Line
	2150 1700 2050 1700
Wire Wire Line
	2050 1700 2050 1650
Wire Wire Line
	4800 4600 5050 4600
Wire Wire Line
	4800 4700 5050 4700
Wire Wire Line
	4700 4800 5050 4800
Wire Wire Line
	4300 4900 5050 4900
Wire Wire Line
	4800 4600 4800 4350
Wire Wire Line
	4800 4700 4800 5050
Wire Notes Line
	3850 3950 5550 3950
Wire Notes Line
	5550 3950 5550 5450
Wire Notes Line
	5550 5450 3850 5450
Wire Notes Line
	3850 5450 3850 3950
Wire Wire Line
	8150 4650 8550 4650
Wire Wire Line
	8250 4950 8250 4850
Wire Wire Line
	8150 4550 8550 4550
Wire Wire Line
	8550 4450 8150 4450
Wire Wire Line
	8250 4850 8550 4850
Wire Wire Line
	8250 4350 8250 4750
Wire Wire Line
	8250 4750 8550 4750
Wire Wire Line
	10100 4550 10100 4600
Wire Wire Line
	10100 4600 10300 4600
Wire Wire Line
	10300 4600 10300 4550
Wire Wire Line
	10000 4550 10000 4700
Wire Wire Line
	10000 4700 10300 4700
Wire Wire Line
	10300 4700 10300 4750
Wire Wire Line
	9900 4550 9900 4650
Wire Wire Line
	9800 4650 9800 4550
Wire Wire Line
	9700 4650 9700 4550
Wire Wire Line
	9600 4650 9600 4550
Wire Wire Line
	9500 4650 9500 4550
Wire Wire Line
	7900 5650 8100 5650
Wire Wire Line
	8000 5550 8000 5850
Wire Wire Line
	8000 5850 7900 5850
Wire Wire Line
	7900 5750 8100 5750
Wire Wire Line
	8100 5750 8100 5950
Wire Wire Line
	9050 5750 9250 5750
Wire Wire Line
	9250 5750 9250 5950
Wire Wire Line
	9050 5850 9150 5850
Wire Wire Line
	9150 5850 9150 5550
Wire Wire Line
	9050 5650 9250 5650
Wire Wire Line
	10200 5650 10400 5650
Wire Wire Line
	10200 5750 10400 5750
Wire Wire Line
	10400 5750 10400 5950
Wire Wire Line
	10200 5850 10300 5850
Wire Wire Line
	10300 5850 10300 5550
Wire Notes Line
	7400 3950 11000 3950
Wire Notes Line
	11000 3950 11000 6300
Wire Notes Line
	11000 6300 7400 6300
Wire Notes Line
	7400 6300 7400 3950
Wire Notes Line
	8000 1050 10650 1050
Wire Notes Line
	10650 1050 10650 3300
Wire Notes Line
	10650 3300 8000 3300
Wire Notes Line
	8000 3300 8000 1050
Wire Wire Line
	1450 3500 1450 3550
Connection ~ 1450 3550
Wire Wire Line
	8600 2100 8600 2350
Wire Wire Line
	8600 2100 8750 2100
Wire Wire Line
	8750 2200 8600 2200
Connection ~ 8600 2200
Wire Wire Line
	8750 2300 8600 2300
Connection ~ 8600 2300
Wire Wire Line
	8450 1800 8750 1800
Wire Wire Line
	8450 1900 8750 1900
Wire Wire Line
	9750 1800 9900 1800
Wire Wire Line
	9900 1900 9750 1900
Wire Wire Line
	9750 2000 9900 2000
Wire Wire Line
	9900 2100 9750 2100
Wire Wire Line
	9750 2200 9900 2200
Wire Wire Line
	9900 2300 9750 2300
Wire Wire Line
	9750 2400 9900 2400
Wire Wire Line
	9900 2500 9750 2500
Wire Wire Line
	1350 1300 2150 1300
Connection ~ 3950 2000
Wire Wire Line
	1600 1250 1600 1300
Connection ~ 1600 1300
Wire Wire Line
	2000 1250 2000 1300
Connection ~ 2000 1300
Wire Wire Line
	2900 1350 2900 1400
Connection ~ 2900 1400
Wire Wire Line
	3700 1200 3700 1100
Wire Wire Line
	8550 1750 8550 1900
Connection ~ 8550 1900
Wire Wire Line
	8700 1750 8700 1800
Connection ~ 8700 1800
Wire Wire Line
	8550 1450 8700 1450
Wire Wire Line
	8600 1450 8600 1400
Connection ~ 8600 1450
NoConn ~ 3900 1500
NoConn ~ 14400 5400
Wire Wire Line
	1450 6350 1900 6350
Wire Wire Line
	1750 6150 1750 6450
Wire Wire Line
	1750 6450 1450 6450
Wire Wire Line
	1450 6550 1750 6550
Wire Wire Line
	1450 6650 1900 6650
Wire Wire Line
	1900 6750 1450 6750
Wire Wire Line
	5350 6350 5850 6350
Wire Wire Line
	5550 6150 5550 6450
Wire Wire Line
	5550 6450 5850 6450
Wire Wire Line
	5550 6850 5550 6550
Wire Wire Line
	5550 6550 5850 6550
Wire Wire Line
	5350 6650 5850 6650
$Comp
L D D4
U 1 1
P 4550 4800
F 0 "D4" H 4550 4700 50  0000 C CNN
F 1 "1N4148" H 4550 4600 50  0000 C CNN
F 2 "Main_board:D_A-405_P10.16mm_Horizontal" H 4550 4800 50  0001 C CNN
F 3 "" H 4550 4800 50  0001 C CNN
	1    4550 4800
	-1   0    0    1   
$EndComp
Wire Wire Line
	4300 4800 4400 4800
$Comp
L SW_DPDT_x2 SW1
U 1 1
P 2350 1300
F 0 "SW1" H 2350 1150 50  0000 C CNN
F 1 "SW_DPDT" H 2400 1050 50  0000 C CNN
F 2 "Main_board:SW_CuK_JS202011CQN_DPDT_Straight" H 2350 1300 50  0001 C CNN
F 3 "" H 2350 1300 50  0001 C CNN
	1    2350 1300
	1    0    0    1   
$EndComp
$Comp
L SW_DPDT_x2 SW1
U 2 1
P 2350 1700
F 0 "SW1" H 2300 1850 50  0000 C CNN
F 1 "SW_DPDT" H 2350 1950 50  0000 C CNN
F 2 "Main_board:SW_CuK_JS202011CQN_DPDT_Straight" H 2350 1700 50  0001 C CNN
F 3 "" H 2350 1700 50  0001 C CNN
	2    2350 1700
	1    0    0    1   
$EndComp
$EndSCHEMATC
